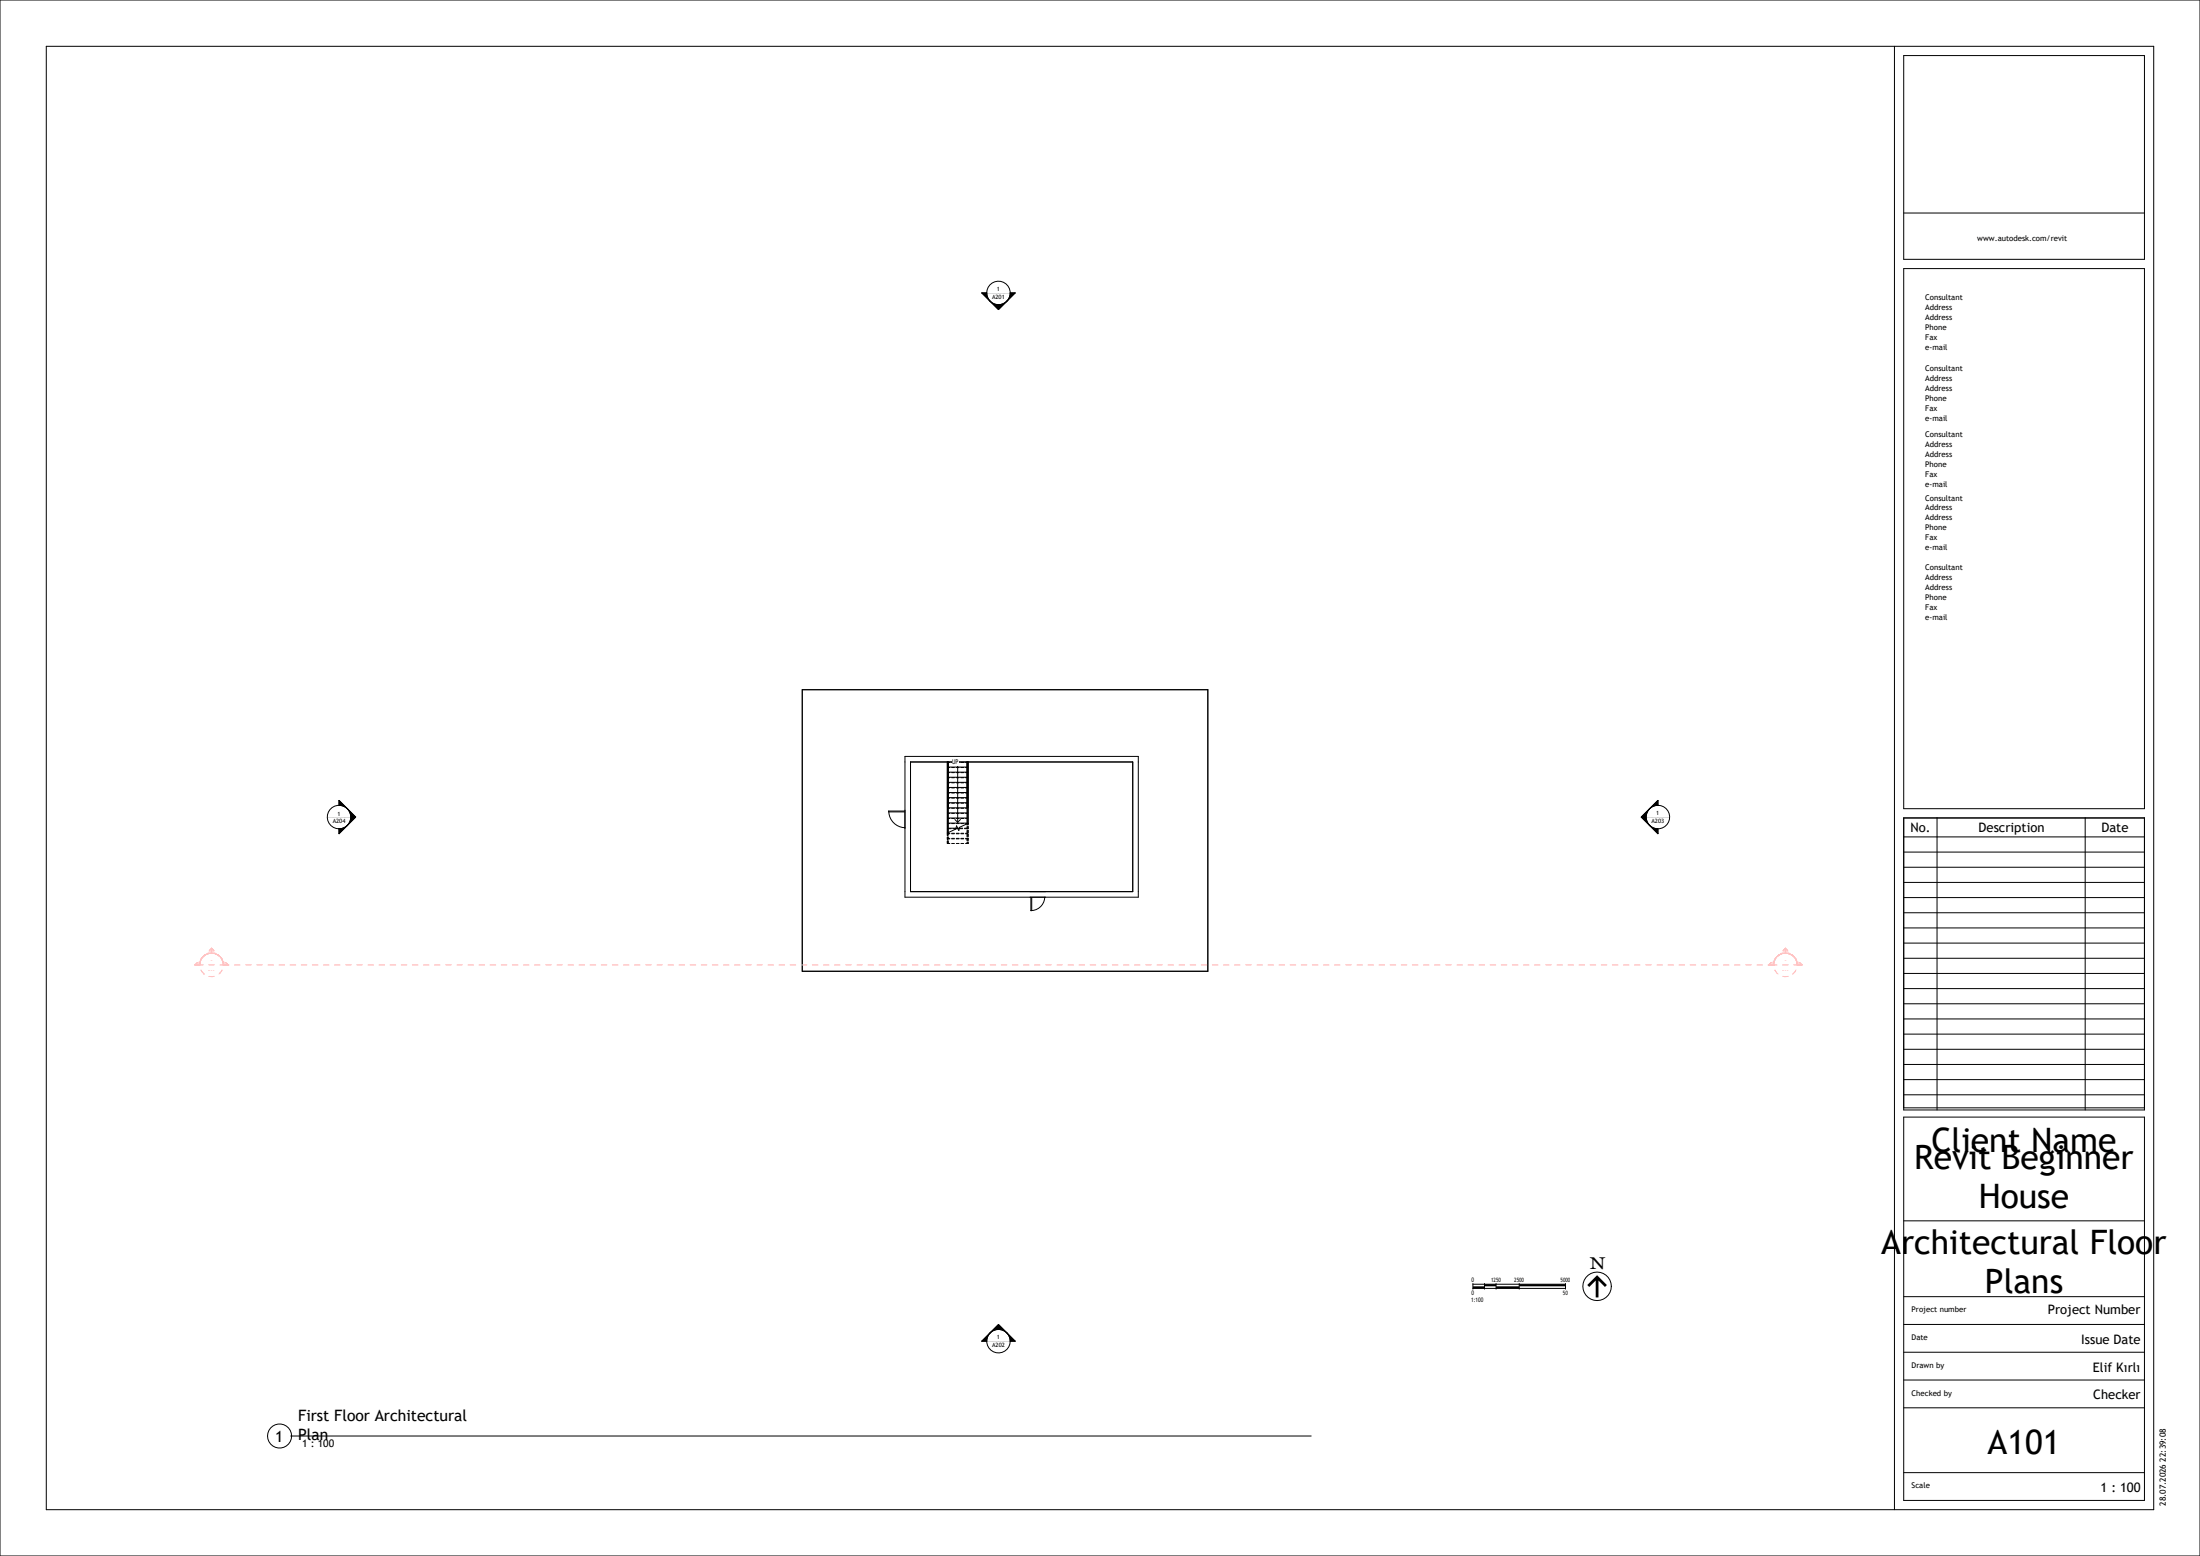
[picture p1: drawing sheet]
<svg xmlns="http://www.w3.org/2000/svg" width="1188mm" height="840mm" viewBox="0 0 1188 840" stroke-linecap="round" stroke-linejoin="round" font-family="sans-serif">
<g fill="none" stroke="#000" stroke-width=".54">
<path d="M433 372h219v152h-219zM489 408h126v76h-126zM492 411h120v70h-120zM512 411v40M512 420h1M512 417h1M512 414h1M512 412h1M512 420h10M512 417h10M512 414h10M514 420h1"/>
<path d="M514 417h1M514 414h1M514 412h1M516 420h2M516 417h2M516 414h2M516 412h2M517 411v33M519 420h1M519 417h1M519 414h1M519 412h1"/>
<path d="M521 420h1M521 417h1M521 414h1M521 412h1M522 411v34M523 411v34M480 438a9 9 0 0 0 9 9M480 438h9M512 435h.1M512 439h1M512 436h1M512 434h1"/>
<path d="M512 431h1M512 428h1M512 425h1M512 423h1M512 439h10M512 436h10M512 433h10M512 431h10M512 428h10M512 425h10M512 422h10M514 439h1"/>
<path d="M514 436h1M514 434h1M514 431h1M514 428h1M514 425h1M514 423h1M516 439h2M516 436h2M516 434h2M516 431h2M516 428h2M516 425h2"/>
<path d="M516 423h2M519 439h1M519 436h1M519 434h1M519 431h1M519 428h1M519 425h1M519 423h1M521 439h1M521 436h1M521 434h1M521 431h1"/>
<path d="M521 428h1M521 425h1M521 423h1M522 435h1M512 453h1M512 450h1M512 454v1h1M512 452v1M512 447h2M512 445h1M512 442h1M512 447h8"/>
<path d="M512 444h10M512 442h10M512 454v1M514 455h1M514 453h1M514 450h1M514 445h1M514 442h1M515 447h5M516 442l1 2M516 455h2M516 453h2"/>
<path d="M516 450h2M516 445h2M516 442h2M519 442l-2 2M519 455h1M519 453h1M519 450h1M519 445h1M519 442h1M521 447h2M521 453h2M521 450h2"/>
<path d="M521 445h1M521 442h1M522 446v2M522 448v2M522 450v2M522 453v1M522 455h.1M522 445h1M523 446v1h-2M523 448v2M523 450v2M523 452v2"/>
<path d="M523 455h.1M523 455h-2M523 446v1M523 448v1M523 444l-5 3v1l-1-2-1 2-4 2M557 484v8M564 484a7 7 0 0 1-7 8"/>
</g>
<path d="M514 409h4v5h-4z" fill="#fff"/>
<circle cx="895" cy="441" r="6" fill="none" stroke="#000" stroke-width=".54"/>
<g fill="#fff">
<path d="M894 437h2v4h-2z"/>
<path d="M892 441h7v4h-7z"/>
</g>
<g fill="#000">
<path d="M891 437a6 6 0 0 0 0 9l-5-5z"/>
<path d="M891 446l4 4v-3h-1zM891 437l3-2h1v-3z"/>
</g>
<g fill="none" stroke="#000" stroke-width=".54">
<path d="M891 437a6 6 0 0 0-2 7 6 6 0 0 0 6 3v3l-9-9 9-9v3h-2z"/>
<circle cx="539" cy="724" r="6"/>
</g>
<g fill="#fff">
<path d="M538 720h2v4h-2z"/>
<path d="M536 724h7v4h-7z"/>
</g>
<circle cx="183" cy="441" r="6" fill="none" stroke="#000" stroke-width=".54"/>
<g fill="#fff">
<path d="M182 437h2v4h-2z"/>
<path d="M180 441h6v4h-6z"/>
</g>
<circle cx="539" cy="158" r="6" fill="none" stroke="#000" stroke-width=".54"/>
<g fill="#fff">
<path d="M538 154h2v4h-2z"/>
<path d="M536 158h7v4h-7z"/>
</g>
<g fill="#000">
<path d="M535 163a6 6 0 0 0 9 0l-5 4zM188 437l4 4-4 5a6 6 0 0 0 0-9zM862 688l6 6-1 1-4-4v9h-1v-9l-4 4-1-1zM535 720l4-5 5 5a6 6 0 0 0-9 0z"/>
<path d="M546 158l-1 3-1 2 4-5zM530 158l5 5-1-2-1-3z"/>
<path d="M183 432v3l3 1 2 1zM183 447v3l5-4-2 1z"/>
<path d="M795 694v2h7v-2zM808 694v2h12v-2z"/>
<path d="M802 693v1h6v-1zM820 693v1h25v-1z"/>
<path d="M530 724h3v-2l2-2zM544 720l1 2 1 2h2z"/>
</g>
<g fill="none" stroke="#000" stroke-width=".54">
<path d="M530 158h3a6 6 0 0 0 6 6 6 6 0 0 0 7-6h2l-9 9zM183 432l9 9-9 9v-3a6 6 0 0 0 6-3 6 6 0 0 0-1-7M183 432v3h3l2 2M183 432l5 5M795 693v3M795 693h50M795 696h50M802 693v3M808 693v3M820 693v3M845 693v3M530 724l9-9 9 9h-2a6 6 0 0 0-7-6 6 6 0 0 0-6 6z"/>
<circle cx="862" cy="694" r="8"/>
</g>
<path d="M958 521h2M963 521h3M969 521h1" fill="none" stroke="#faa" stroke-width=".54"/>
<path d="M969 517l4 4h-3z" fill="#ffe2e2"/>
<path d="M970 518l-1-1 1 4h3l-1-1" fill="none" stroke="#faa" stroke-width=".54"/>
<path d="M955 521l4-4-1 4z" fill="#ffe2e2"/>
<path d="M958 518l1-1-1 4h-3l1-1" fill="none" stroke="#faa" stroke-width=".54"/>
<path d="M960 516l4-4v3h-2z" fill="#ffe2e2"/>
<path d="M963 513l1-1v3h-2l-2 1 1-1" fill="none" stroke="#faa" stroke-width=".54"/>
<path d="M964 512l5 4-3-1h-2z" fill="#ffe2e2"/>
<g fill="none" stroke="#faa" stroke-width=".54">
<path d="M956 520l-1 1M958 518v3M961 515l-2 2M963 515l-3 1M964 512v3h3l2 1M964 512l1 1M964 512l-1 1M965 515l3 1M967 515l3 2M970 518v3h3l-1-1M108 521h2M113 521h3"/>
<path d="M119 521h5M127 521h3M133 521h3M139 521h3M145 521h3M151 521h3M157 521h3M163 521h3M169 521h3M175 521h3M181 521h3M187 521h3"/>
<path d="M193 521h3M199 521h3M205 521h3M211 521h3M217 521h3M223 521h3M229 521h3M235 521h3M241 521h3M247 521h3M253 521h3M259 521h3"/>
<path d="M265 521h3M271 521h3M277 521h3M283 521h3M289 521h3M295 521h3M301 521h3M307 521h3M313 521h3M319 521h3M325 521h3M331 521h3"/>
<path d="M337 521h3M343 521h3M349 521h3M355 521h3M361 521h3M367 521h3M373 521h3M379 521h3M385 521h3M391 521h3M397 521h3M403 521h3"/>
<path d="M409 521h3M415 521h3M421 521h3M427 521h3M433 521h3M439 521h3M445 521h3M451 521h3M457 521h3M463 521h3M469 521h3M475 521h3"/>
<path d="M481 521h3M487 521h3M493 521h3M499 521h3M505 521h3M511 521h3M517 521h3M523 521h3M529 521h3M535 521h3M541 521h3M547 521h3"/>
<path d="M553 521h3M559 521h3M565 521h3M571 521h3M577 521h3M583 521h3M589 521h3M595 521h3M601 521h3M607 521h3M613 521h3M619 521h3"/>
<path d="M625 521h3M631 521h3M637 521h3M643 521h3M649 521h3M655 521h3M661 521h3M667 521h3M673 521h3M679 521h3M685 521h3M691 521h3"/>
<path d="M697 521h3M703 521h3M709 521h3M715 521h3M721 521h3M727 521h3M733 521h3M739 521h3M745 521h3M751 521h3M757 521h3M763 521h3"/>
<path d="M769 521h3M775 521h3M781 521h3M787 521h3M793 521h3M799 521h3M805 521h3M811 521h3M817 521h3M823 521h3M829 521h3M835 521h3"/>
<path d="M841 521h3M847 521h3M853 521h3M859 521h3M865 521h3M871 521h3M877 521h3M883 521h3M889 521h3M895 521h3M901 521h3M907 521h3"/>
<path d="M913 521h3M919 521h3M925 521h3M931 521h3M937 521h3M943 521h3M949 521h3M955 521h3M958 521h.1M958 524l2 2M963 527h2M970 524l-2 2"/>
</g>
<path d="M110 517l-2 4h-3z" fill="#ffe2e2"/>
<path d="M108 518l2-1-2 4h-3l1-1" fill="none" stroke="#faa" stroke-width=".54"/>
<path d="M119 517l4 4h-2z" fill="#ffe2e2"/>
<path d="M120 518l-1-1 2 4h2l-1-1" fill="none" stroke="#faa" stroke-width=".54"/>
<path d="M114 512l5 4-3-1h-2z" fill="#ffe2e2"/>
<path d="M115 513l-1-1v3h3l2 1-1-1" fill="none" stroke="#faa" stroke-width=".54"/>
<path d="M110 516l4-4v3h-1z" fill="#ffe2e2"/>
<g fill="none" stroke="#faa" stroke-width=".54">
<path d="M107 520l-2 1h3M109 518l-1 3M111 515l-2 2M113 515l-3 1M114 512v3h-2l-2 1M114 512l-1 1M114 512l2 1M116 515l2 1M118 515l2 2M120 518l1 3M122 520l1 1h-2M109 524l1 2"/>
<path d="M110 526h.1M116 527h-3M120 524l-2 2M121 521h.1"/>
</g>
<g fill="none" stroke="#000" stroke-width=".54">
<path d="M0 0h1188v840h-1188zM25 25h1138v790h-1138zM1023 25v790M1028 30h130v110h-130zM1028 115h130M1028 145h130v292h-130zM1028 442h130v156h-130zM1028 603h130v207h-130zM1028 659h130M1028 700h130M1028 715h130M1028 730h130"/>
<path d="M1028 760h130M1028 745h130M1028 795h130"/>
</g>
<g fill="#fff">
<path d="M1068 126h48v5h-48z"/>
<path d="M1032 799h10v5h-10z"/>
<path d="M1032 749h22v5h-22z"/>
<path d="M1032 734h18v5h-18z"/>
<path d="M1032 719h9v5h-9z"/>
<path d="M1032 704h30v5h-30z"/>
<path d="M1040 158h20v5h-20z"/>
<path d="M1040 163h14v6h-14z"/>
<path d="M1040 169h14v5h-14z"/>
<path d="M1040 174h11v5h-11z"/>
<path d="M1040 179h6v6h-6z"/>
<path d="M1040 185h12v5h-12z"/>
<path d="M1040 196h20v6h-20z"/>
<path d="M1040 202h14v5h-14z"/>
<path d="M1040 207h14v5h-14z"/>
<path d="M1040 212h11v6h-11z"/>
<path d="M1040 218h6v5h-6z"/>
<path d="M1040 223h12v5h-12z"/>
<path d="M1040 266h20v5h-20z"/>
<path d="M1040 271h14v6h-14z"/>
<path d="M1040 277h14v5h-14z"/>
<path d="M1040 282h11v5h-11z"/>
<path d="M1040 287h6v6h-6z"/>
<path d="M1040 293h12v5h-12z"/>
<path d="M1040 232h20v5h-20z"/>
<path d="M1040 237h14v6h-14z"/>
<path d="M1040 243h14v5h-14z"/>
<path d="M1040 248h11v5h-11z"/>
<path d="M1040 253h6v6h-6z"/>
<path d="M1040 259h12v5h-12z"/>
<path d="M1040 304h20v5h-20z"/>
<path d="M1040 309h14v5h-14z"/>
<path d="M1040 314h14v6h-14z"/>
<path d="M1040 320h11v5h-11z"/>
<path d="M1040 325h6v5h-6z"/>
<path d="M1040 330h12v6h-12z"/>
</g>
<g fill="none" stroke="#000" stroke-width=".54">
<path d="M1028 442h130v157h-130zM1028 460h130M1028 452h130M1046 442v157M1126 442v157M1028 476h130M1028 468h130M1028 493h130M1028 485h130M1028 517h130M1028 509h130M1028 501h130"/>
<path d="M1028 534h130M1028 525h130M1028 558h130M1028 550h130M1028 542h130M1028 575h130M1028 566h130M1028 591h130M1028 583h130M157 775h551"/>
<circle cx="151" cy="775" r="6"/>
</g>
<g font-size="18.2">
<text x="1043" y="622">Client Name</text>
<text x="1034" y="631">Revit Beginner</text>
<text x="1069" y="652">House</text>
<text x="1016" y="677">Architectural Floor</text>
<text x="1072" y="698">Plans</text>
<text x="1073" y="785">A101</text>
</g>
<text font-size="9.2" x="858" y="685">N</text>
<g font-size="8.5">
<text x="161" y="767">First Floor Architectural</text>
<text x="149" y="778">1</text>
<text x="161" y="777">Plan</text>
</g>
<g font-size="7.1">
<text x="1032" y="449">No.</text>
<text x="1068" y="449">Description</text>
<text x="1135" y="449">Date</text>
<text x="1106" y="710">Project Number</text>
<text x="1124" y="725">Issue Date</text>
<text x="1130" y="740">Elif Kırlı</text>
<text x="1130" y="755">Checker</text>
<text x="1134" y="805">1 : 100</text>
</g>
<text font-size="5.6" x="163" y="781">1 : 100</text>
<text font-size="4.6" x="1169" y="813" transform="rotate(-90 1169 813)">28.07.2026 22:39:08</text>
<g font-size="4.2">
<text x="1068" y="130">www.autodesk.com/revit</text>
<text x="1040" y="162">Consultant</text>
<text x="1040" y="167">Address</text>
<text x="1040" y="173">Address</text>
<text x="1040" y="178">Phone</text>
<text x="1040" y="183">Fax</text>
<text x="1040" y="189">e-mail</text>
<text x="1040" y="200">Consultant</text>
<text x="1040" y="206">Address</text>
<text x="1040" y="211">Address</text>
<text x="1040" y="216">Phone</text>
<text x="1040" y="222">Fax</text>
<text x="1040" y="227">e-mail</text>
<text x="1040" y="236">Consultant</text>
<text x="1040" y="241">Address</text>
<text x="1040" y="247">Address</text>
<text x="1040" y="252">Phone</text>
<text x="1040" y="257">Fax</text>
<text x="1040" y="263">e-mail</text>
<text x="1040" y="270">Consultant</text>
<text x="1040" y="276">Address</text>
<text x="1040" y="281">Address</text>
<text x="1040" y="286">Phone</text>
<text x="1040" y="292">Fax</text>
<text x="1040" y="297">e-mail</text>
<text x="1040" y="308">Consultant</text>
<text x="1040" y="313">Address</text>
<text x="1040" y="319">Address</text>
<text x="1040" y="324">Phone</text>
<text x="1040" y="329">Fax</text>
<text x="1040" y="335">e-mail</text>
<text x="1032" y="708">Project number</text>
<text x="1032" y="723">Date</text>
<text x="1032" y="738">Drawn by</text>
<text x="1032" y="753">Checked by</text>
<text x="1032" y="803">Scale</text>
</g>
<text font-size="3.5" x="514" y="413">UP</text>
<g font-size="3.4">
<text x="795" y="692">0</text>
<text x="795" y="699">0</text>
<text x="794" y="703">1:100</text>
</g>
<g font-size="3.2">
<text x="536" y="161">A201</text>
<text x="538" y="157">1</text>
<text x="182" y="440">1</text>
<text x="894" y="440">1</text>
<text x="180" y="444">A204</text>
<text x="892" y="444">A203</text>
<text x="805" y="692">1250</text>
<text x="818" y="692">2500</text>
<text x="843" y="692">5000</text>
<text x="844" y="699">50</text>
<text x="538" y="723">1</text>
<text x="536" y="727">A202</text>
</g>
<g font-size="1.1">
<text x="533" y="158">____</text>
<text x="177" y="441">____</text>
<text x="889" y="441">____</text>
<text x="533" y="724">____</text>
</g>
</svg>
